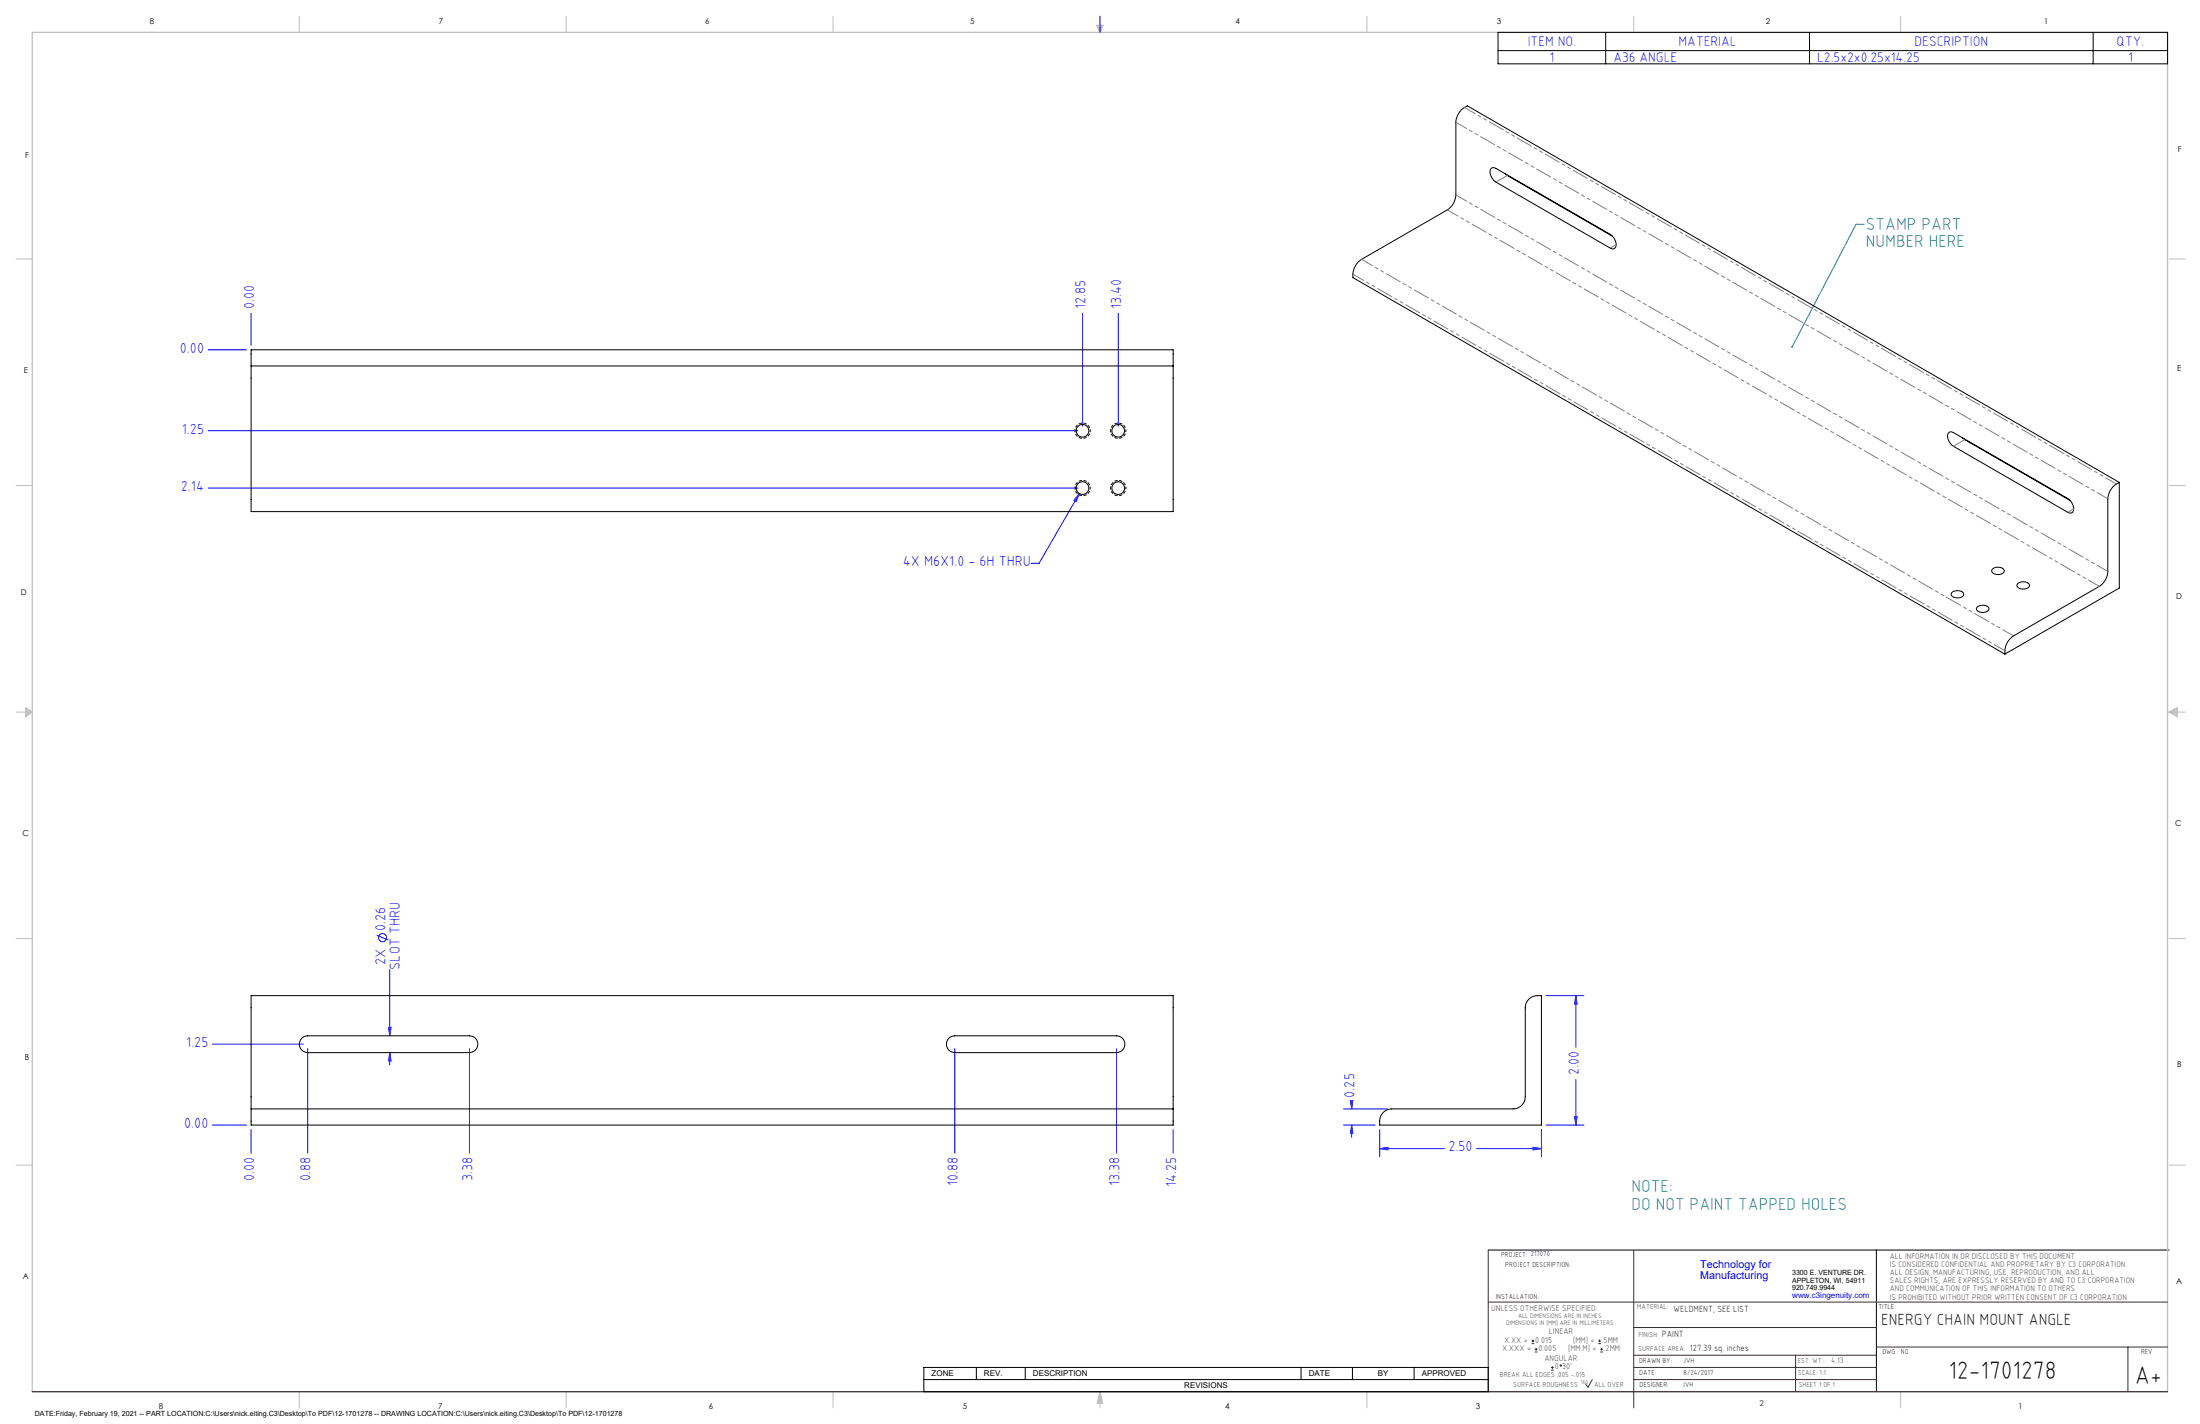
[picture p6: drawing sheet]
<svg xmlns="http://www.w3.org/2000/svg" width="864mm" height="559mm" viewBox="0 0 864 559" stroke-linecap="round" stroke-linejoin="round" font-family="sans-serif">
<g fill="none" stroke="#000" stroke-width=".39">
<path d="M588 12.7h262.9v12.3h-262.9zM588 19.9h262.9M630.3 12.7v12.3M710.3 12.7v12.3M821.7 12.7v12.3M584.2 490.5h267.3M736.6 490.5v55.6M362.7 536.6h221.5v9.5h-221.5zM383.3 536.6v4.8M402.4 536.6v4.8M510.7 536.6v4.8M530.9 536.6v4.8"/>
<path d="M555.1 536.6v4.8M362.7 541.4h221.5"/>
</g>
<g fill="none" stroke="#c0c0c0" stroke-width=".39">
<path d="M117.5 6.4v6.3M222.2 6.4v6.3M327 6.4v6.3M430.4 9.9h2.7l-1.3 2.8zM430.9 9.9l.9 2.8M431.2 9.9l.6 2.8M432.1 9.9l-.3 2.8M432.6 9.9l-.8 2.8M536.6 6.4v6.3M641.3 6.4v6.3M746.1 6.4v6.3M6.3 101.6h6.4"/>
<path d="M851.5 101.6h6.3M6.3 190.5h6.4M851.5 190.5h6.3M6.3 279.4h6.4M10.1 277.7l2.6 1.7-2.6 1.9zM10.1 278.2l2.6 1.2M10.1 278.8l2.6 .6M12.7 279.4l-2.6 1.2M12.7 279.4l-2.6 .5M851.5 279.4h6.3M851.5 279.4l3.1 .5M851.5 279.4l3.1 1.2"/>
<path d="M851.5 279.4l3.1-1.7v3.6zM854.6 278.8l-3.1 .6M854.6 278.2l-3.1 1.2M6.3 368.3h6.4M851.5 368.3h6.3M6.3 457.2h6.4M851.5 457.2h6.3M117.5 546.1v6.4M222.2 546.1v6.4M327 546.1v6.4M431.8 546.1v6.4M431.8 546.1l1.1 4.5h-2.2z"/>
<path d="M431.8 546.1l.6 4.5M431.8 546.1l-.9 4.5M431.8 546.1l-.4 4.5M431.8 546.1l.3 4.5M536.6 546.1v6.4M746.1 546.1v6.4"/>
</g>
<path d="M12.7 546.1v-533.4h838.2v533.4" fill="none" stroke="#c0c0c0" stroke-width=".5"/>
<g fill="none" stroke="#00f" stroke-width=".39">
<path d="M431.8 6.4v6.3M81.7 137.3h15.1M98.6 122.9v12.6M425 122.9v44.4M439 122.9v44.4M81.7 169h341.5M81.7 191.5h341.5M423.7 193.7l-1.2 3.1-.9-.5zM423.7 193.7l-15.8 27.4h-3.2M147.9 367l4.5 1.9M153 380.5v26M606.8 390.7h15"/>
<path d="M618.6 390.7v20.3M618.6 390.7l.5 3.3h-1zM83.4 409.8h35.6M120.8 411.5v41M152.5 403.2h1l-.5 3.3zM153 413.1l.5 3.2h-1zM153 413.1v4.7M184.3 411.5v41M374.8 411.5v41M438.3 411.5v41M527.4 435.2h17.1M530.1 431.8h1l-.5 3.4z"/>
<path d="M530.6 432.3v2.9M618.1 438.2h1l-.5 3.3zM618.6 423.7v17.8M83.4 441.5h13.4M98.6 443.3v9.2M460.5 443.3v9.2M527.4 441.5h12.4M530.6 441.5v4.8M530.6 441.5l.5 3.3h-1zM541.6 450.7l3.3-.5v1zM541.6 443.3v10.6M541.6 450.7h25.4"/>
<path d="M579.6 450.7h25.5M601.8 450.2l3.3 .5-3.3 .5zM605.1 443.3v10.6M606.8 441.5h15"/>
<circle cx="150.2" cy="367.9" r="1.59"/>
</g>
<path d="M584.2 490.5v55.6M641.3 490.7v61.8M584.2 511h266.7M641.3 520.9h95.3M641.3 531.8h95.3M641.3 536.6h95.3M704.8 531.8v14.3M736.6 528.6h114.3M835.3 528.6v17.5M625.1 541.4l-1.7 2.9-1-1.2M641.3 541.4h95.3" fill="none" stroke="#382c30" stroke-width=".39"/>
<path d="M12.7 546.1h838.2" fill="none" stroke="#382c30" stroke-width=".5"/>
<path d="M428 169a3 3 0 0 0-4.5-2.6 3 3 0 0 0-.2 5.1 3 3 0 0 0 4.7-2.2v-.3M442 169a3 3 0 0 0-4.5-2.6 3 3 0 0 0-.2 5.1 3 3 0 0 0 4.7-2.2v-.3M428 191.5a3 3 0 0 0-4.5-2.6 3 3 0 0 0-.2 5.1 3 3 0 0 0 4.7-2.2v-.3M442 191.5a3 3 0 0 0-4.5-2.6 3 3 0 0 0-.2 5.1 3 3 0 0 0 4.7-2.2v-.3" fill="none" stroke="#000" stroke-width=".39" stroke-dasharray="1.3 .6" stroke-dashoffset=".7" stroke-linecap="butt"/>
<path d="M731.8 88h-3.2l-25.1 48.2" fill="none" stroke="#008080" stroke-width=".39"/>
<path d="M703.3 135.9a.34 .34 0 0 1 .5 .2 .34 .34 0 0 1-.5 .4z" fill="#008080"/>
<g fill="#00f">
<path d="M423.7 193.7l-2.1 2.6 .9 .5zM541.6 450.7l3.3-.5v1zM601.8 450.2l3.3 .5-3.3 .5z"/>
<path d="M152.5 403.2h1l-.5 3.3zM153 413.1l.5 3.2h-1z"/>
<path d="M618.1 438.2h1l-.5 3.3zM618.6 390.7l.5 3.3h-1z"/>
<path d="M530.1 431.8h1l-.5 3.4zM530.6 441.5l.5 3.3h-1z"/>
</g>
<g fill="none" stroke="#000" stroke-width=".39">
<path d="M585.2 66.3l1.2-.5 .8 .3 44.9 25.9a4.5 4.5 0 0 1 2 5.2l-.5 .4-.7 .1-.8-.3-44.9-26a4.4 4.4 0 0 1-2-5.1zM590.8 68.1l42.2 24.6M98.6 143.6v-6.3h361.9v6.3M98.6 143.6v57.2h361.9v-57.2M98.6 143.6h361.9M764.8 169.9l.5-.4 .7-.1 .8 .4 44.9 25.9a4.5 4.5 0 0 1 2 5.2l-.5 .4-.7 .1-.8-.4-44.9-25.9a4.4 4.4 0 0 1-2-5.2zM770.4 171.8l42.2 24.6M831.9 189.3a7.6 7.6 0 0 0-4.5 6.5v28.5a7.2 7.2 0 0 1-3.3 5.8l-33.7 19.5a7.6 7.6 0 0 0-3.4 7.1M831.9 189.3l-255.9-147.8a7.6 7.6 0 0 0-4.5 6.5v28.5a7.4 7.4 0 0 1-3.4 5.9l-33.7 19.4a7.6 7.6 0 0 0-3.3 7.1l255.9 147.8M831.9 189.3v41.5l-44.9 25.9M766.2 232.5a3.2 3.2 0 0 1 4.7 .7 2.9 2.9 0 0 1-4.6 .8l-.3-.5zM776.1 238.2a3.2 3.2 0 0 1 4.7 .7 2.99 2.99 0 0 1-4.9 .4z"/>
<path d="M782.1 223.3a3.2 3.2 0 0 1 4.7 .6 2.85 2.85 0 0 1-4.6 .9l-.3-.4zM792 229a3.2 3.2 0 0 1 4.7 .7 2.97 2.97 0 0 1-4.9 .4zM118.7 407.2l1-.6 1.1-.1h63.5a3.3 3.3 0 0 1 3.3 3.3 3.3 3.3 0 0 1-3.3 3.3h-63.5a3.3 3.3 0 0 1-3.1-2.2 3.3 3.3 0 0 1 1-3.7zM372.7 407.2l1-.6 1.1-.1h63.5a3.3 3.3 0 0 1 3.3 3.3 3.3 3.3 0 0 1-3.3 3.3h-63.5a3.3 3.3 0 0 1-3.1-2.2 3.3 3.3 0 0 1 1-3.7zM98.6 435.2v6.3h361.9v-6.3M98.6 435.2v-44.5h361.9v44.5M98.6 435.2h361.9M543 436.6a4.6 4.6 0 0 1 3.3-1.4h47.7a4.8 4.8 0 0 0 4.7-4.8v-34.9a5 5 0 0 1 6.4-4.8v50.8h-63.5a5.7 5.7 0 0 1 1.4-4.9z"/>
<circle cx="425" cy="169" r="2.5"/>
<circle cx="439" cy="169" r="2.5"/>
<circle cx="424.9" cy="191.5" r="2.51"/>
<circle cx="439" cy="191.5" r="2.51"/>
</g>
<path d="M827.4 195.7l-255.9-147.7M830.8 189.9l-255.9-147.7M824.1 230.1l-256-147.8M827.4 224.3l-255.9-147.8M787 255.4l-255.9-147.8M790.4 249.5l-255.9-147.7" fill="none" stroke="#808080" stroke-width=".39" stroke-dasharray="6.3 1.3 1.3 1.3 1.3 1.3" stroke-dashoffset="1.5"/>
<path d="M591.7 68.8l-4.5 2.6M634.5 96l-2.4 1.4M771.3 172.5l-4.5 2.6M814.1 199.7l-2.4 1.3" fill="none" stroke="#808080" stroke-width=".39" stroke-dasharray="6.3 1.3 1.3 1.3 1.3 1.3"/>
<g fill="none" stroke="#382c30" stroke-width=".39">
<path d="M601.2 527.3h1.1M601.2 526.2h1.1M601.7 525.7v1M602.5 530.5h1M602.5 529.5h1M603 529v1M608.9 537.7h1M608.9 536.6h1M609.4 536.1v1.1M627.4 527.3h1M627.4 526.2h1M627.9 525.7v1"/>
<path d="M628.2 530.5h1M628.2 529.5h1M628.7 529v1"/>
<circle cx="612.7" cy="535.9" r=".27"/>
</g>
<g font-size="9.9">
<text x="764.9" y="541.1">12-1701278</text>
<text x="838" y="543.2">A+</text>
</g>
<g font-size="6.8" fill="#008080">
<text x="732.4" y="90.3">STAMP PART</text>
<text x="732.4" y="97.1">NUMBER HERE</text>
<text x="640.4" y="467.9">NOTE:</text>
<text x="640.4" y="474.7">DO NOT PAINT TAPPED HOLES</text>
</g>
<text font-size="6.3" x="738.4" y="519.9">ENERGY CHAIN MOUNT ANGLE</text>
<g font-size="5.7" fill="#00f">
<text x="99.7" y="121.3" transform="rotate(-90 99.7 121.3)">0.00</text>
<text x="426.1" y="121.3" transform="rotate(-90 426.1 121.3)">12.85</text>
<text x="440.1" y="121.3" transform="rotate(-90 440.1 121.3)">13.40</text>
<text x="70.6" y="138.4">0.00</text>
<text x="71.4" y="170.1">1.25</text>
<text x="71" y="192.6">2.14</text>
<text x="354.4" y="222.2">4X M6X1.0 - 6H THRU</text>
<text x="151.3" y="365.3" transform="rotate(-90 151.3 365.3)">0.26</text>
<text x="151.3" y="378.6" transform="rotate(-90 151.3 378.6)">2X</text>
<text x="157" y="380.5" transform="rotate(-90 157 380.5)">SLOT THRU</text>
<text x="73.1" y="410.9">1.25</text>
<text x="619.7" y="422" transform="rotate(-90 619.7 422)">2.00</text>
<text x="531.7" y="430.7" transform="rotate(-90 531.7 430.7)">0.25</text>
<text x="72.3" y="442.6">0.00</text>
<text x="568.6" y="451.8">2.50</text>
<text x="99.7" y="463.6" transform="rotate(-90 99.7 463.6)">0.00</text>
<text x="121.9" y="463.6" transform="rotate(-90 121.9 463.6)">0.88</text>
<text x="185.4" y="463.6" transform="rotate(-90 185.4 463.6)">3.38</text>
<text x="375.9" y="465.6" transform="rotate(-90 375.9 465.6)">10.88</text>
<text x="439.4" y="465.6" transform="rotate(-90 439.4 465.6)">13.38</text>
<text x="461.7" y="466" transform="rotate(-90 461.7 466)">14.25</text>
</g>
<g font-size="5.4" fill="#00f">
<text x="599.7" y="18.1">ITEM NO.</text>
<text x="658.9" y="18.1">MATERIAL</text>
<text x="751.6" y="18.1">DESCRIPTION</text>
<text x="830.8" y="18.1">QTY.</text>
<text x="608.2" y="24.3">1</text>
<text x="633.3" y="24.3">A36 ANGLE</text>
<text x="713.3" y="24.3">L2.5x2x0.25x14.25</text>
<text x="835.3" y="24.3">1</text>
</g>
<g font-size="4.2" fill="#00f">
<text x="667.4" y="497.7">Technology for</text>
<text x="667.4" y="502">Manufacturing</text>
</g>
<g font-size="3.5">
<text x="657" y="514.9">WELDMENT, SEE LIST</text>
<text x="652.4" y="524.7">PAINT</text>
<text x="663.3" y="530.1">127.39 sq. inches</text>
</g>
<g font-size="3.3" fill="#382c30">
<text x="585.4" y="514.4">UNLESS OTHERWISE SPECIFIED:</text>
<text x="590.4" y="526.8">X.XX =</text>
<text x="602.6" y="526.8">0.015</text>
<text x="608" y="523.6">LINEAR</text>
<text x="617.5" y="526.8">[MM] =</text>
<text x="628.8" y="526.8">.5MM</text>
<text x="589.6" y="530.1">X.XXX =</text>
<text x="603.9" y="530.1">0.005</text>
<text x="606.3" y="534">ANGULAR</text>
<text x="615.5" y="530.1">[MM.M] =</text>
<text x="629.6" y="530.1">.2MM</text>
<text x="610.3" y="537.3">0</text>
<text x="613.2" y="537.3">30'</text>
</g>
<g font-size="3.2">
<text x="58.8" y="9.6">8</text>
<text x="172.3" y="9.5">7</text>
<text x="276.8" y="9.5">6</text>
<text x="380.9" y="9.6">5</text>
<text x="485" y="9.5">4</text>
<text x="587.5" y="9.5">3</text>
<text x="693.1" y="9.5">2</text>
<text x="802.4" y="9.5">1</text>
<text x="854.9" y="59.8">F</text>
<text x="9.9" y="62">F</text>
<text x="9.3" y="146.5">E</text>
<text x="854.7" y="145.5">E</text>
<text x="8.2" y="233.6">D</text>
<text x="854.3" y="234.9">D</text>
<text x="8.9" y="328.1">C</text>
<text x="853.9" y="324.1">C</text>
<text x="9.7" y="415.8">B</text>
<text x="854.6" y="418.6">B</text>
<text x="9" y="502">A</text>
<text x="854.3" y="503.9">A</text>
<text x="62.3" y="552.9">8</text>
<text x="172" y="552.9">7</text>
<text x="278.3" y="552.9">6</text>
<text x="377.9" y="552.8">5</text>
<text x="481" y="552.8">4</text>
<text x="579.3" y="552.8">3</text>
<text x="792.4" y="552.8">1</text>
</g>
<g font-size="3.2" fill="#382c30">
<text x="741.9" y="494.1">ALL INFORMATION IN OR DISCLOSED BY THIS DOCUMENT</text>
<text x="741.9" y="497.3">IS CONSIDERED CONFIDENTIAL AND PROPRIETARY BY C3 CORPORATION.</text>
<text x="741.9" y="500.4">ALL DESIGN, MANUFACTURING, USE, REPRODUCTION, AND ALL</text>
<text x="741.9" y="503.6">SALES RIGHTS, ARE EXPRESSLY RESERVED BY AND TO C3 CORPORATION</text>
<text x="741.9" y="506.8">AND COMMUNICATION OF THIS INFORMATION TO OTHERS</text>
<text x="741.9" y="510">IS PROHIBITED WITHOUT PRIOR WRITTEN CONSENT OF C3 CORPORATION</text>
<text x="718.8" y="534.7">4.13</text>
<text x="690.7" y="551.6">2</text>
</g>
<text font-size="3.1" fill="#00f" x="703.5" y="509.2">www.c3ingenuity.com</text>
<g font-size="3.1">
<text x="365.7" y="540">ZONE</text>
<text x="386.3" y="540">REV.</text>
<text x="405.5" y="540">DESCRIPTION</text>
<text x="464.9" y="544.8">REVISIONS</text>
<text x="513.7" y="540">DATE</text>
<text x="540.9" y="540">BY</text>
<text x="558.1" y="540">APPROVED</text>
</g>
<g font-size="2.8">
<text x="589.2" y="493.3">PROJECT: 217070</text>
<text x="590.9" y="497.3">PROJECT DESCRIPTION:</text>
<text x="703.5" y="500.5">3300 E. VENTURE DR.</text>
<text x="703.5" y="503.3">APPLETON, WI, 54911</text>
<text x="587.1" y="509.6">INSTALLATION:</text>
<text x="703.5" y="506.2">920.749.9944</text>
<text x="737.3" y="513.8">TITLE:</text>
<text x="738.9" y="531.5">DWG. NO.</text>
<text x="840.5" y="531.3">REV</text>
<text x="643.4" y="534.9">DRAWN BY:</text>
<text x="643.5" y="539.7">DATE:</text>
<text x="660.7" y="534.7">JVH</text>
<text x="660.9" y="539.6">8/24/2017</text>
<text x="643.6" y="544.4">DESIGNER:</text>
<text x="660.3" y="544.3">JVH</text>
<text x="13.7" y="555.5">DATE:Friday, February 19, 2021 -- PART LOCATION:C:\Users\nick.eiting.C3\Desktop\To PDF\12-1701278 -- DRAWING LOCATION:C:\Users\nick.eiting.C3\Desktop\To PDF\12-1701278</text>
</g>
<g font-size="2.8" fill="#382c30">
<text x="642.6" y="513.8">MATERIAL:</text>
<text x="643.2" y="524.8">FINISH:</text>
<text x="643.1" y="530.1">SURFACE AREA:</text>
<text x="705.7" y="534.7">EST. WT.:</text>
<text x="705.7" y="539.7">SCALE: 1:1</text>
<text x="588.8" y="540.5">BREAK ALL EDGES .005 -.015</text>
<text x="594" y="544.2">SURFACE ROUGHNESS</text>
<text x="625.8" y="544.2">ALL OVER</text>
<text x="706.1" y="544.4">SHEET 1 OF 1</text>
</g>
<g font-size="2.5" fill="#382c30">
<text x="591.2" y="520.1">DIMENSIONS IN [MM] ARE IN MILLIMETERS</text>
<text x="595.9" y="517.3">ALL DIMENSIONS ARE IN INCHES</text>
</g>
<text font-size="2.2" fill="#382c30" x="620.6" y="542.9">160</text>
</svg>
